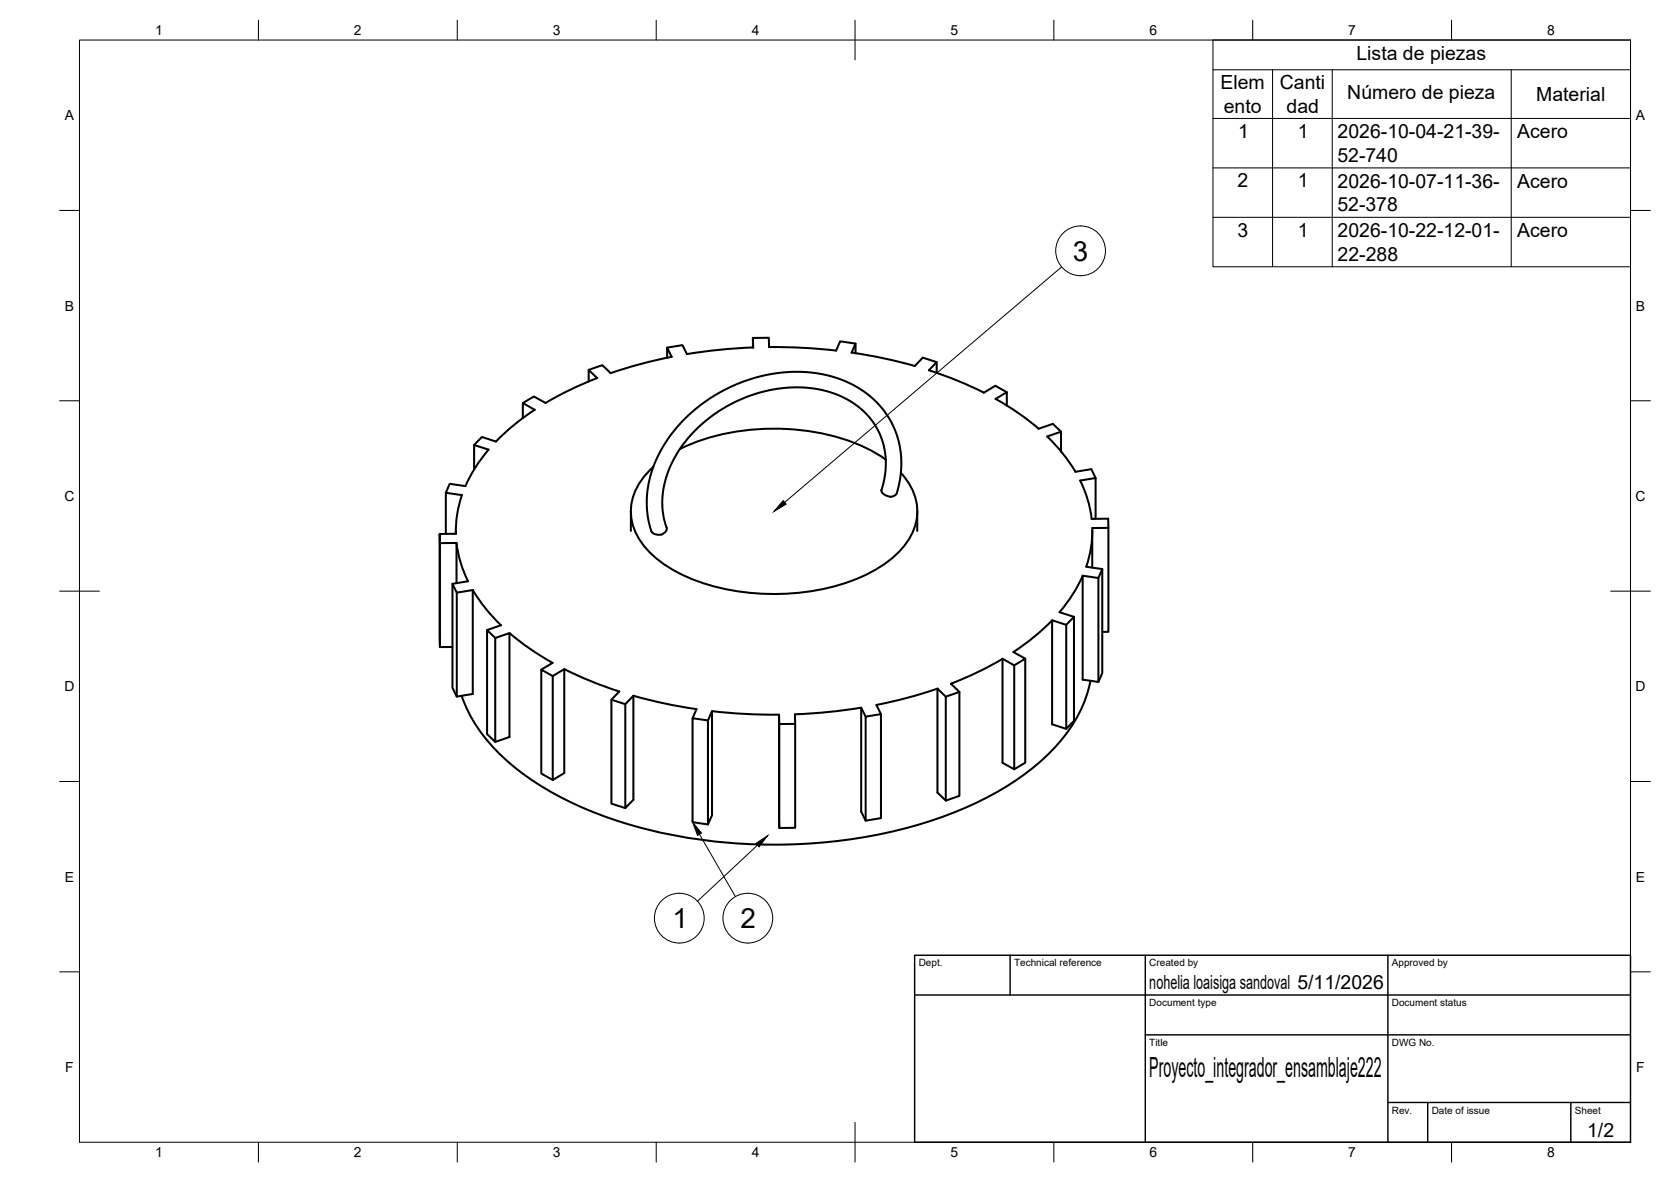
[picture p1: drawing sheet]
<svg xmlns="http://www.w3.org/2000/svg" width="420mm" height="297mm" viewBox="0 0 420 297" stroke-linecap="round" stroke-linejoin="round" font-family="sans-serif">
<!-- layer: Visible -->
<g fill="none" stroke="#000" stroke-width=".51">
<path d="M150.2 95l-2.2-2.1v3M150.2 95l-6.8 2.9-6.2 3.4-3-1.7-2.7 1.7M168.9 89.7l-1.2-2.3v2.5M168.9 89.7l-7.9 1.8-7.5 2.3-2.1-2-3.4 1.1M189.3 87.3v-2.4l.1 2.4-9.1 .7-7.6 1-1.1-2.3-3.9 .7M189.3 84.9h4l.1 2.3 7.8 .2 9 .7 1-2.3 3.9 .5-1 2.3 7.5 1.3 8.4 2.1M215.1 86.3v2.5M230 92l2-2.1 3.5 1.1v2.7M233.6 93l7.1 2.6 6.7 3.1 2.9-1.7 2.9 1.6v3.3M235.5 91l-1.9 2.1M253.2 98.6l-2.9 1.6 6.3 4 4.6 3.5 3.5-1.2 2.1 2v5M122.9 113l-3.7-1.2v6.2"/>
<path d="M122.9 113a36.6 36.6 0 0 0-5.9 9.2l-3.9-.6-1 2.2M131.5 105.1v-3.8l3 1.7-3 2a52.9 52.9 0 0 0-6.8 6l-3.5-1.2-2 2M164.3 117.3a14.6 14.6 0 0 0-5.5 13.2 17.6 17.6 0 0 0 7.8 11 48.5 48.5 0 0 0 26.5 7.8 52.9 52.9 0 0 0 27.6-6.4 19.4 19.4 0 0 0 9.7-12.2 13.6 13.6 0 0 0-3.9-11.8M170.9 112.9a57.5 57.5 0 0 1 46.7-.4l2.7 1.4 2.4 1.6M266.8 108.5l-3.5 1.2a42.2 42.2 0 0 1 7.1 8.8M270.4 118.6l4-.7 1.1 2.2v10.3M110.6 136.5v-2.3v28.4M114.6 133.4v.7l-4 .1M114.6 134.1a27.6 27.6 0 0 1 1.5-9.7l-4-.6v10.4M114.8 136.4a29.2 29.2 0 0 0 2.9 9.7l-3.9 .6 1.1 2.2 4-.6M158.6 128.5v4.9M221.6 123.2a2.32 2.32 0 0 0 2.4 1.7 1.74 1.74 0 0 0 1.5-1 22.5 22.5 0 0 0-15-28.9 38.2 38.2 0 0 0-33.3 6l-2.2 1.7a31.5 31.5 0 0 0-12.4 23.4 16.9 16.9 0 0 0 1.5 7.8l.6 .3 1.1 .2a1.72 1.72 0 0 0 1.8-1.8"/>
<path d="M221.6 123.2l.9-3.8a18.4 18.4 0 0 0-13.1-20.6l-2.9-.8-3.9-.6h-4l-3.3 .3-2.8 .6-3.7 1.1-3.2 1.3-3.1 1.5-3.2 2.1-3.3 2.7-2.3 2.3-1.8 2.2-1.4 2-1.8 3.4-1.2 3.1-.7 3.1a19.1 19.1 0 0 0 .8 9.5M230.6 128.5v4.9M274.5 130.4h4.1l.1 28.4h-1.5M274.6 133.4v9.2M275.5 120.1l-3.9 .7a29.2 29.2 0 0 1 2.9 9.6M278.7 132.7h-4.1a27.5 27.5 0 0 1-1.5 9.7M113.8 146.7v26.1l1.1 2.3M114.8 146.5v-10.1l-4.2 .1v26.1h3.2M118.9 148.3a41.8 41.8 0 0 0 7.1 8.8l-3.5 1.2M118.9 148.3v26.1l-4 .7v-26.2M128.1 159.1l4.6 3.6 6.2 3.9-2.8 1.7M264.6 155.9l-4.1 3.8-5.7 4.2 3 1.6-2.8 1.7-2.9-1.6"/>
<path d="M270 155l-1.9 2v26.2M272.2 144.7a36.8 36.8 0 0 1-5.8 9.1l3.6 1.2v26.1l-1.9 2.1-3.6-1.2v-26.1l3.6 1.1M273.1 142.4l4.1 .6v26.1l-1 2.3-4-.6v-26.1l4 .6M277.2 143l-1 2.3v26.1M124.5 160.3l3.6-1.2v26.1l-3.6 1.2zM124.5 160.3l-2-2v26.2l2 1.9M139 169.9l2.9-1.7v26.1l-2.9 1.7zM139 169.9l-2.9-1.6v26.1l2.9 1.6M141.9 168.1l6.6 3.1 7.2 2.6M155.7 173.8l-2 2M157.2 177l-3.5-1.2v26.2l3.5 1.1M159.3 174.8v26.2l-2.1 2.1v-26.1z"/>
<path d="M159.3 174.8l8.4 2.1 7.4 1.3-1 2.3M179 178.7v26.2l-1 2.3v-26.2zM179 178.7l9.1 .8 7.8 .1M216.6 177.8l-8.9 1.2-7.8 .5v28.5l-4 .1v-28.5v2.4M221.5 179.5l-3.8 .6v26.1M235.7 173l-7.5 2.3-7.8 1.9 1.1 2.3v26.1l-3.8 .6-1.2-2.2v-26.2l1.2 2.3M241.2 173.9l-3.4 1.2v26.1M252.1 165.6l-6.2 3.3-6.8 2.9 2.1 2.1v26.1l-3.4 1.2-2.1-2v-26.2l2.1 2.1M255 167.2v26.1M257.8 165.5v26.2l-2.8 1.6-2.9-1.6v-26.1M274.2 171.1a36.8 36.8 0 0 1-12.9 20.5 85.2 85.2 0 0 1-35.4 17 132.7 132.7 0 0 1-73.3-3.2 72.7 72.7 0 0 1-28.5-17.5 36.8 36.8 0 0 1-8-13M178 181l-3.9-.5v26.1l3.9 .6"/>
<path d="M199.9 181.9l-4 .1v26.1"/>
</g>
<!-- layer: BORDER -->
<g fill="none" stroke="#000" stroke-width=".25">
<path d="M20 10.1h390v276.9h-390zM65 5.1v5M115 5.1v5M165 5.1v5M215 5.1v10M265 5.1v5M315 5.1v5M365 5.1v5M15 52.9h5M410 52.9h5M15 100.7h5M410 100.7h5"/>
<path d="M15 148.6h10M405 148.6h10M15 196.4h5M410 196.4h5M15 244.2h5M410 244.2h5M65 287v5M115 287v5M165 287v5M215 282.1v9.9M265 287v5M315 287v5"/>
<path d="M365 287v5"/>
</g>
<!-- layer: TITLEBLOCK -->
<path d="M230 240.1h180v46.9h-180zM230 250h180M254 240.1v9.9M288 240.1v46.9M349 240.1v46.9M288 260.1h122M349 277.1h61M359 277.1v9.9M395 277.1v9.9" fill="none" stroke="#000" stroke-width=".36"/>
<!-- layer: Parts Lists -->
<path d="M305 10.1h105v56.9h-105zM305 17.5h105M320 17.5v49.5M335 17.5v49.5M380 17.5v49.5M305 29.8h105M305 42.2h105M305 54.6h105" fill="none" stroke="#000" stroke-width=".25"/>
<!-- layer: Balloons -->
<g fill="none" stroke="#000" stroke-width=".25">
<circle cx="271.7" cy="63" r="6.3"/>
<circle cx="170.8" cy="230.7" r="6.3"/>
<circle cx="188" cy="230.7" r="6.3"/>
</g>
<!-- layer: 0 -->
<path d="M196.9 125.8l.8 .9-3.1 1.8zM174.1 206.6l2.3 2.7-1 .6zM190.1 211.9l2.9-1.9-2.1 2.8z" fill="#000" stroke="#000" stroke-width=".25"/>
<path d="M266.9 67.1l-69.6 59.1M175.9 209.6l9 15.7M190.5 212.4l-15.1 14.1" fill="none" stroke="#000" stroke-width=".25"/>
<g font-size="7">
<text x="269.8" y="65.5">3</text>
<text x="169.1" y="233.3">1</text>
<text x="186.2" y="233.3">2</text>
<text x="289" y="270.6">Proyecto_integrador_ensamblaje222</text>
</g>
<g font-size="4.9">
<text x="341.1" y="15.1">Lista de piezas</text>
<text x="306.9" y="22.5">Elem</text>
<text x="321.8" y="22.5">Canti</text>
<text x="307.7" y="28.3">ento</text>
<text x="323.5" y="28.3">dad</text>
<text x="338.8" y="24.9">Número de pieza</text>
<text x="386.3" y="25.4">Material</text>
<text x="311.3" y="34.7">1</text>
<text x="326.3" y="34.7">1</text>
<text x="336.3" y="34.8">2026-10-04-21-39-</text>
<text x="381.5" y="34.8">Acero</text>
<text x="336.3" y="40.6">52-740</text>
<text x="311.2" y="47.1">2</text>
<text x="326.3" y="47.1">1</text>
<text x="336.3" y="47.2">2026-10-07-11-36-</text>
<text x="381.5" y="47.2">Acero</text>
<text x="336.3" y="53.1">52-378</text>
<text x="311.1" y="59.5">3</text>
<text x="326.3" y="59.5">1</text>
<text x="336.3" y="59.6">2026-10-22-12-01-</text>
<text x="381.5" y="59.6">Acero</text>
<text x="336.3" y="65.5">22-288</text>
<text x="289" y="248.5">nohelia loaisiga sandoval 5/11/2026</text>
<text x="399.1" y="285.7">1/2</text>
</g>
<g font-size="3.5">
<text x="39" y="8.8">1</text>
<text x="89" y="8.8">2</text>
<text x="139" y="8.8">3</text>
<text x="189" y="8.8">4</text>
<text x="239" y="8.8">5</text>
<text x="289" y="8.8">6</text>
<text x="339" y="8.8">7</text>
<text x="389" y="8.8">8</text>
<text x="16.3" y="30.2">A</text>
<text x="411.3" y="30.2">A</text>
<text x="16.3" y="78">B</text>
<text x="411.3" y="78">B</text>
<text x="16.2" y="125.9">C</text>
<text x="411.2" y="125.9">C</text>
<text x="16.2" y="173.7">D</text>
<text x="411.2" y="173.7">D</text>
<text x="16.3" y="221.6">E</text>
<text x="411.3" y="221.6">E</text>
<text x="16.4" y="269.4">F</text>
<text x="411.4" y="269.4">F</text>
<text x="39" y="290.8">1</text>
<text x="89" y="290.8">2</text>
<text x="139" y="290.8">3</text>
<text x="189" y="290.8">4</text>
<text x="239" y="290.8">5</text>
<text x="289" y="290.8">6</text>
<text x="339" y="290.8">7</text>
<text x="389" y="290.8">8</text>
</g>
<g font-size="2.5">
<text x="231" y="242.9">Dept.</text>
<text x="255" y="242.9">Technical reference</text>
<text x="289" y="242.9">Created by</text>
<text x="350" y="242.9">Approved by</text>
<text x="289" y="252.8">Document type</text>
<text x="350" y="252.8">Document status</text>
<text x="289" y="262.9">Title</text>
<text x="350" y="262.9">DWG No.</text>
<text x="350" y="279.9">Rev.</text>
<text x="360" y="279.9">Date of issue</text>
<text x="396" y="279.9">Sheet</text>
</g>
</svg>
